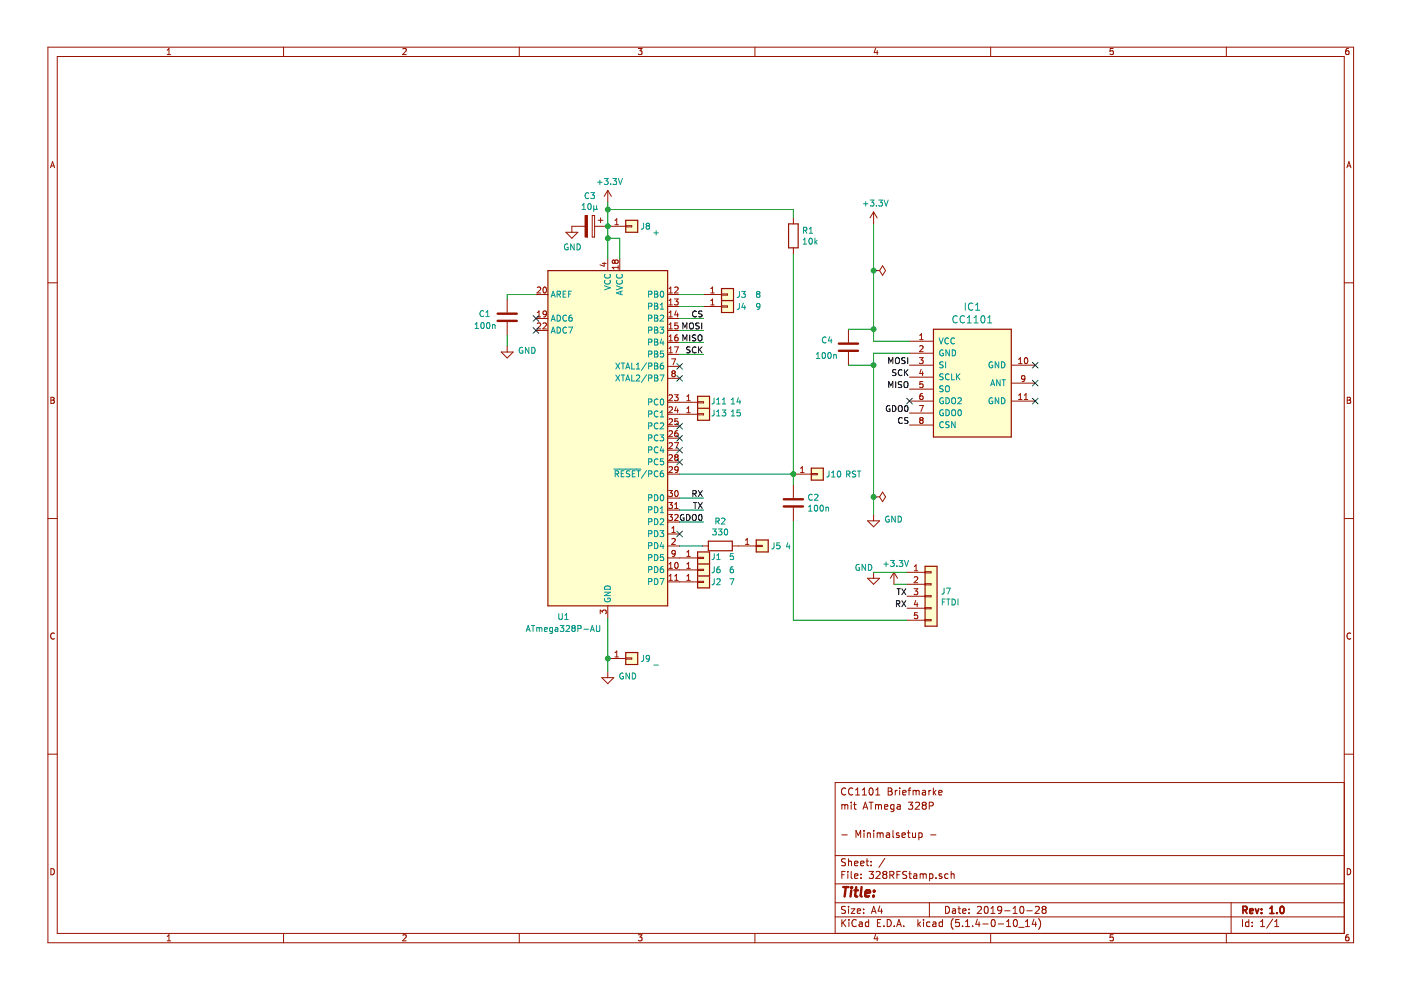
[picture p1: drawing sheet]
EESchema Schematic File Version 4
LIBS:328RFStamp-cache
EELAYER 30 0
EELAYER END
$Descr A4 11693 8268
encoding utf-8
Sheet 1 1
Title ""
Date "2019-10-28"
Rev "1.0"
Comp ""
Comment1 "- Minimalsetup -"
Comment2 ""
Comment3 "mit ATmega 328P"
Comment4 "CC1101 Briefmarke"
$EndDescr
$Comp
L cc1101-module:CC1101 IC1
U 1 1
P 8090 3200
F 0 "IC1" H 8115 3839 60  0000 C CNN
F 1 "CC1101" H 8115 3733 60  0000 C CNN
F 2 "Connector_PinHeader_2.00mm:PinHeader_1x08_P2.00mm_Vertical" H 7940 3750 60  0001 C CNN
F 3 "" H 7940 3750 60  0001 C CNN
	1    8090 3200
	1    0    0    -1  
$EndComp
$Comp
L MCU_Microchip_ATmega:ATmega328P-AU U1
U 1 1
P 5070 3660
F 0 "U1" H 4700 2170 50  0000 C CNN
F 1 "ATmega328P-AU" H 4700 2070 50  0000 C CNN
F 2 "Package_QFP:TQFP-32_7x7mm_P0.8mm" H 5070 3660 50  0001 C CIN
F 3 "http://ww1.microchip.com/downloads/en/DeviceDoc/ATmega328_P%20AVR%20MCU%20with%20picoPower%20Technology%20Data%20Sheet%2040001984A.pdf" H 5070 3660 50  0001 C CNN
	1    5070 3660
	1    0    0    -1  
$EndComp
$Comp
L power:GND #GND0101
U 1 1
P 5070 5610
F 0 "#GND0101" H 5070 5360 50  0001 C CNN
F 1 "GND" H 5158 5573 50  0000 L CNN
F 2 "" H 5070 5610 50  0001 C CNN
F 3 "" H 5070 5610 50  0001 C CNN
	1    5070 5610
	1    0    0    -1  
$EndComp
$Comp
L power:GND #GND0102
U 1 1
P 7290 4300
F 0 "#GND0102" H 7290 4050 50  0001 C CNN
F 1 "GND" H 7378 4263 50  0000 L CNN
F 2 "" H 7290 4300 50  0001 C CNN
F 3 "" H 7290 4300 50  0001 C CNN
	1    7290 4300
	1    0    0    -1  
$EndComp
$Comp
L power:+3.3V #PWR06
U 1 1
P 7290 1870
F 0 "#PWR06" H 7290 1720 50  0001 C CNN
F 1 "+3.3V" H 7305 2043 50  0000 C CNN
F 2 "" H 7290 1870 50  0001 C CNN
F 3 "" H 7290 1870 50  0001 C CNN
	1    7290 1870
	1    0    0    -1  
$EndComp
$Comp
L power:+3.3V #PWR02
U 1 1
P 5070 1690
F 0 "#PWR02" H 5070 1540 50  0001 C CNN
F 1 "+3.3V" H 5085 1863 50  0000 C CNN
F 2 "" H 5070 1690 50  0001 C CNN
F 3 "" H 5070 1690 50  0001 C CNN
	1    5070 1690
	1    0    0    -1  
$EndComp
NoConn ~ 4470 2660
NoConn ~ 4470 2760
Wire Wire Line
	7590 2950 7290 2950
Wire Wire Line
	5170 2160 5170 1990
Wire Wire Line
	5170 1990 5070 1990
Connection ~ 5070 1990
Wire Wire Line
	5070 1990 5070 2160
$Comp
L Device:C C1
U 1 1
P 4230 2650
F 0 "C1" H 3990 2680 50  0000 L CNN
F 1 "100n" H 3950 2580 50  0000 L CNN
F 2 "Capacitor_SMD:C_0805_2012Metric_Pad1.15x1.40mm_HandSolder" H 4268 2500 50  0001 C CNN
F 3 "~" H 4230 2650 50  0001 C CNN
	1    4230 2650
	1    0    0    -1  
$EndComp
Wire Wire Line
	4230 2500 4230 2460
Wire Wire Line
	4230 2460 4470 2460
Wire Wire Line
	7290 1870 7290 2260
Wire Wire Line
	7290 2850 7590 2850
Text Label 7590 3050 2    50   ~ 0
MOSI
Text Label 7590 3150 2    50   ~ 0
SCK
Text Label 7590 3250 2    50   ~ 0
MISO
Text Label 7590 3450 2    50   ~ 0
GDO0
Text Label 7590 3550 2    50   ~ 0
CS
Wire Wire Line
	5670 2660 5870 2660
Text Label 5870 2660 2    50   ~ 0
CS
Wire Wire Line
	5670 2760 5870 2760
Wire Wire Line
	5670 2860 5870 2860
Wire Wire Line
	5670 2960 5870 2960
Text Label 5870 2760 2    50   ~ 0
MOSI
Text Label 5870 2860 2    50   ~ 0
MISO
Text Label 5870 2960 2    50   ~ 0
SCK
Wire Wire Line
	5670 4360 5870 4360
Text Label 5870 4360 2    50   ~ 0
GDO0
NoConn ~ 7590 3350
NoConn ~ 8640 3050
NoConn ~ 8640 3200
NoConn ~ 8640 3350
$Comp
L Device:R R1
U 1 1
P 6620 1970
F 0 "R1" H 6690 2016 50  0000 L CNN
F 1 "10k" H 6690 1925 50  0000 L CNN
F 2 "Resistor_SMD:R_0805_2012Metric_Pad1.15x1.40mm_HandSolder" V 6550 1970 50  0001 C CNN
F 3 "~" H 6620 1970 50  0001 C CNN
	1    6620 1970
	1    0    0    -1  
$EndComp
Wire Wire Line
	5670 3960 6620 3960
Wire Wire Line
	6620 3960 6620 2120
Wire Wire Line
	6620 1820 6620 1750
Wire Wire Line
	6620 1750 5070 1750
Connection ~ 5070 1750
Wire Wire Line
	5070 1750 5070 1890
$Comp
L Device:C C2
U 1 1
P 6620 4200
F 0 "C2" H 6735 4246 50  0000 L CNN
F 1 "100n" H 6735 4155 50  0000 L CNN
F 2 "Capacitor_SMD:C_0805_2012Metric_Pad1.15x1.40mm_HandSolder" H 6658 4050 50  0001 C CNN
F 3 "~" H 6620 4200 50  0001 C CNN
	1    6620 4200
	1    0    0    -1  
$EndComp
Wire Wire Line
	6620 4050 6620 3960
Connection ~ 6620 3960
Wire Wire Line
	6620 4350 6620 5180
Wire Wire Line
	6620 5180 7570 5180
Wire Wire Line
	5670 4160 5870 4160
Wire Wire Line
	5670 4260 5870 4260
Text Label 5870 4160 2    50   ~ 0
RX
Text Label 5870 4260 2    50   ~ 0
TX
Text Label 7570 4980 2    50   ~ 0
TX
Text Label 7570 5080 2    50   ~ 0
RX
$Comp
L power:GND #GND0103
U 1 1
P 7290 4780
F 0 "#GND0103" H 7290 4530 50  0001 C CNN
F 1 "GND" H 7130 4820 50  0000 L CNN
F 2 "" H 7290 4780 50  0001 C CNN
F 3 "" H 7290 4780 50  0001 C CNN
	1    7290 4780
	1    0    0    -1  
$EndComp
$Comp
L Connector_Generic:Conn_01x01 J5
U 1 1
P 6360 4560
F 0 "J5" H 6430 4560 50  0000 L CNN
F 1 "4" H 6550 4560 50  0000 L CNN
F 2 "TestPoint:TestPoint_Pad_D1.5mm" H 6360 4560 50  0001 C CNN
F 3 "~" H 6360 4560 50  0001 C CNN
	1    6360 4560
	1    0    0    -1  
$EndComp
Wire Wire Line
	5670 2460 5870 2460
$Comp
L Connector_Generic:Conn_01x01 J3
U 1 1
P 6070 2460
F 0 "J3" H 6140 2460 50  0000 L CNN
F 1 "8" H 6300 2460 50  0000 L CNN
F 2 "TestPoint:TestPoint_Pad_D1.5mm" H 6070 2460 50  0001 C CNN
F 3 "~" H 6070 2460 50  0001 C CNN
	1    6070 2460
	1    0    0    -1  
$EndComp
$Comp
L Connector_Generic:Conn_01x01 J1
U 1 1
P 5870 4660
F 0 "J1" H 5930 4670 50  0000 L CNN
F 1 "5" H 6080 4670 50  0000 L CNN
F 2 "TestPoint:TestPoint_Pad_D1.5mm" H 5870 4660 50  0001 C CNN
F 3 "~" H 5870 4660 50  0001 C CNN
	1    5870 4660
	1    0    0    -1  
$EndComp
$Comp
L Connector_Generic:Conn_01x01 J6
U 1 1
P 5870 4760
F 0 "J6" H 5930 4760 50  0000 L CNN
F 1 "6" H 6080 4760 50  0000 L CNN
F 2 "TestPoint:TestPoint_Pad_D1.5mm" H 5870 4760 50  0001 C CNN
F 3 "~" H 5870 4760 50  0001 C CNN
	1    5870 4760
	1    0    0    -1  
$EndComp
$Comp
L Connector_Generic:Conn_01x01 J2
U 1 1
P 5870 4860
F 0 "J2" H 5930 4860 50  0000 L CNN
F 1 "7" H 6080 4860 50  0000 L CNN
F 2 "TestPoint:TestPoint_Pad_D1.5mm" H 5870 4860 50  0001 C CNN
F 3 "~" H 5870 4860 50  0001 C CNN
	1    5870 4860
	1    0    0    -1  
$EndComp
NoConn ~ 5670 4460
$Comp
L Connector_Generic:Conn_01x01 J4
U 1 1
P 6070 2560
F 0 "J4" H 6140 2560 50  0000 L CNN
F 1 "9" H 6300 2560 50  0000 L CNN
F 2 "TestPoint:TestPoint_Pad_D1.5mm" H 6070 2560 50  0001 C CNN
F 3 "~" H 6070 2560 50  0001 C CNN
	1    6070 2560
	1    0    0    -1  
$EndComp
Wire Wire Line
	5670 2560 5870 2560
NoConn ~ 5670 3060
NoConn ~ 5670 3160
NoConn ~ 5670 3760
NoConn ~ 5670 3860
Wire Wire Line
	5070 5160 5070 5500
Wire Wire Line
	5070 1690 5070 1750
Wire Wire Line
	4230 2800 4230 2890
$Comp
L power:GND #GND0104
U 1 1
P 4230 2890
F 0 "#GND0104" H 4230 2640 50  0001 C CNN
F 1 "GND" H 4318 2853 50  0000 L CNN
F 2 "" H 4230 2890 50  0001 C CNN
F 3 "" H 4230 2890 50  0001 C CNN
	1    4230 2890
	1    0    0    -1  
$EndComp
$Comp
L power:PWR_FLAG #FLG0101
U 1 1
P 7290 4150
F 0 "#FLG0101" H 7290 4225 50  0001 C CNN
F 1 "PWR_FLAG" V 7290 4278 50  0001 L CNN
F 2 "" H 7290 4150 50  0001 C CNN
F 3 "~" H 7290 4150 50  0001 C CNN
	1    7290 4150
	0    1    1    0   
$EndComp
Connection ~ 7290 4150
Wire Wire Line
	7290 4150 7290 4300
$Comp
L power:PWR_FLAG #FLG0102
U 1 1
P 7290 2260
F 0 "#FLG0102" H 7290 2335 50  0001 C CNN
F 1 "PWR_FLAG" V 7290 2388 50  0001 L CNN
F 2 "" H 7290 2260 50  0001 C CNN
F 3 "~" H 7290 2260 50  0001 C CNN
	1    7290 2260
	0    1    1    0   
$EndComp
Connection ~ 7290 2260
Wire Wire Line
	7290 2260 7290 2750
$Comp
L Device:R R2
U 1 1
P 6010 4560
F 0 "R2" V 5803 4560 50  0000 C CNN
F 1 "330" V 5894 4560 50  0000 C CNN
F 2 "Resistor_SMD:R_0805_2012Metric_Pad1.15x1.40mm_HandSolder" V 5940 4560 50  0001 C CNN
F 3 "~" H 6010 4560 50  0001 C CNN
	1    6010 4560
	0    1    1    0   
$EndComp
$Comp
L Connector_Generic:Conn_01x01 J8
U 1 1
P 5270 1890
F 0 "J8" H 5340 1890 50  0000 L CNN
F 1 "+" H 5440 1840 50  0000 L CNN
F 2 "TestPoint:TestPoint_Pad_D1.5mm" H 5270 1890 50  0001 C CNN
F 3 "~" H 5270 1890 50  0001 C CNN
	1    5270 1890
	1    0    0    -1  
$EndComp
Connection ~ 5070 1890
Wire Wire Line
	5070 1890 5070 1990
$Comp
L Connector_Generic:Conn_01x01 J9
U 1 1
P 5270 5500
F 0 "J9" H 5340 5500 50  0000 L CNN
F 1 "-" H 5440 5450 50  0000 L CNN
F 2 "TestPoint:TestPoint_Pad_D1.5mm" H 5270 5500 50  0001 C CNN
F 3 "~" H 5270 5500 50  0001 C CNN
	1    5270 5500
	1    0    0    -1  
$EndComp
Connection ~ 5070 5500
Wire Wire Line
	5070 5500 5070 5610
$Comp
L Connector_Generic:Conn_01x01 J10
U 1 1
P 6820 3960
F 0 "J10" H 6890 3960 50  0000 L CNN
F 1 "RST" H 7050 3960 50  0000 L CNN
F 2 "TestPoint:TestPoint_Pad_D1.5mm" H 6820 3960 50  0001 C CNN
F 3 "~" H 6820 3960 50  0001 C CNN
	1    6820 3960
	1    0    0    -1  
$EndComp
Wire Wire Line
	7570 4780 7290 4780
$Comp
L Connector_Generic:Conn_01x05 J7
U 1 1
P 7770 4980
F 0 "J7" H 7850 5022 50  0000 L CNN
F 1 "FTDI" H 7850 4931 50  0000 L CNN
F 2 "Connector_PinHeader_2.00mm:PinHeader_1x05_P2.00mm_Vertical" H 7770 4980 50  0001 C CNN
F 3 "~" H 7770 4980 50  0001 C CNN
	1    7770 4980
	1    0    0    -1  
$EndComp
$Comp
L power:+3.3V #PWR04
U 1 1
P 7460 4880
F 0 "#PWR04" H 7460 4730 50  0001 C CNN
F 1 "+3.3V" H 7475 5053 50  0000 C CNN
F 2 "" H 7460 4880 50  0001 C CNN
F 3 "" H 7460 4880 50  0001 C CNN
	1    7460 4880
	1    0    0    -1  
$EndComp
Wire Wire Line
	7460 4880 7570 4880
$Comp
L Device:CP C3
U 1 1
P 4920 1890
F 0 "C3" V 4665 1890 50  0000 C CNN
F 1 "10µ" V 4756 1890 50  0000 C CNN
F 2 "Capacitor_Tantalum_SMD:CP_EIA-3216-18_Kemet-A_Pad1.58x1.35mm_HandSolder" H 4958 1740 50  0001 C CNN
F 3 "~" H 4920 1890 50  0001 C CNN
	1    4920 1890
	0    1    1    0   
$EndComp
$Comp
L power:GND #PWR0101
U 1 1
P 4770 1890
F 0 "#PWR0101" H 4770 1640 50  0001 C CNN
F 1 "GND" H 4775 1717 50  0000 C CNN
F 2 "" H 4770 1890 50  0001 C CNN
F 3 "" H 4770 1890 50  0001 C CNN
	1    4770 1890
	1    0    0    -1  
$EndComp
$Comp
L Device:C C4
U 1 1
P 7080 2900
F 0 "C4" H 6850 2960 50  0000 L CNN
F 1 "100n" H 6800 2830 50  0000 L CNN
F 2 "Capacitor_SMD:C_0805_2012Metric_Pad1.15x1.40mm_HandSolder" H 7118 2750 50  0001 C CNN
F 3 "~" H 7080 2900 50  0001 C CNN
	1    7080 2900
	1    0    0    -1  
$EndComp
Connection ~ 7290 2750
Wire Wire Line
	7290 2750 7290 2850
$Comp
L Connector_Generic:Conn_01x01 J11
U 1 1
P 5870 3360
F 0 "J11" H 5930 3370 50  0000 L CNN
F 1 "14" H 6090 3370 50  0000 L CNN
F 2 "TestPoint:TestPoint_Pad_D1.0mm" H 5870 3360 50  0001 C CNN
F 3 "~" H 5870 3360 50  0001 C CNN
	1    5870 3360
	1    0    0    -1  
$EndComp
$Comp
L Connector_Generic:Conn_01x01 J13
U 1 1
P 5870 3460
F 0 "J13" H 5930 3470 50  0000 L CNN
F 1 "15" H 6090 3470 50  0000 L CNN
F 2 "TestPoint:TestPoint_Pad_D1.0mm" H 5870 3460 50  0001 C CNN
F 3 "~" H 5870 3460 50  0001 C CNN
	1    5870 3460
	1    0    0    -1  
$EndComp
NoConn ~ 5670 3560
NoConn ~ 5670 3660
Wire Wire Line
	7080 2750 7290 2750
Wire Wire Line
	7290 2950 7290 3050
Wire Wire Line
	7080 3050 7290 3050
Connection ~ 7290 3050
Wire Wire Line
	7290 3050 7290 4150
Wire Wire Line
	5670 4560 5860 4560
$EndSCHEMATC
